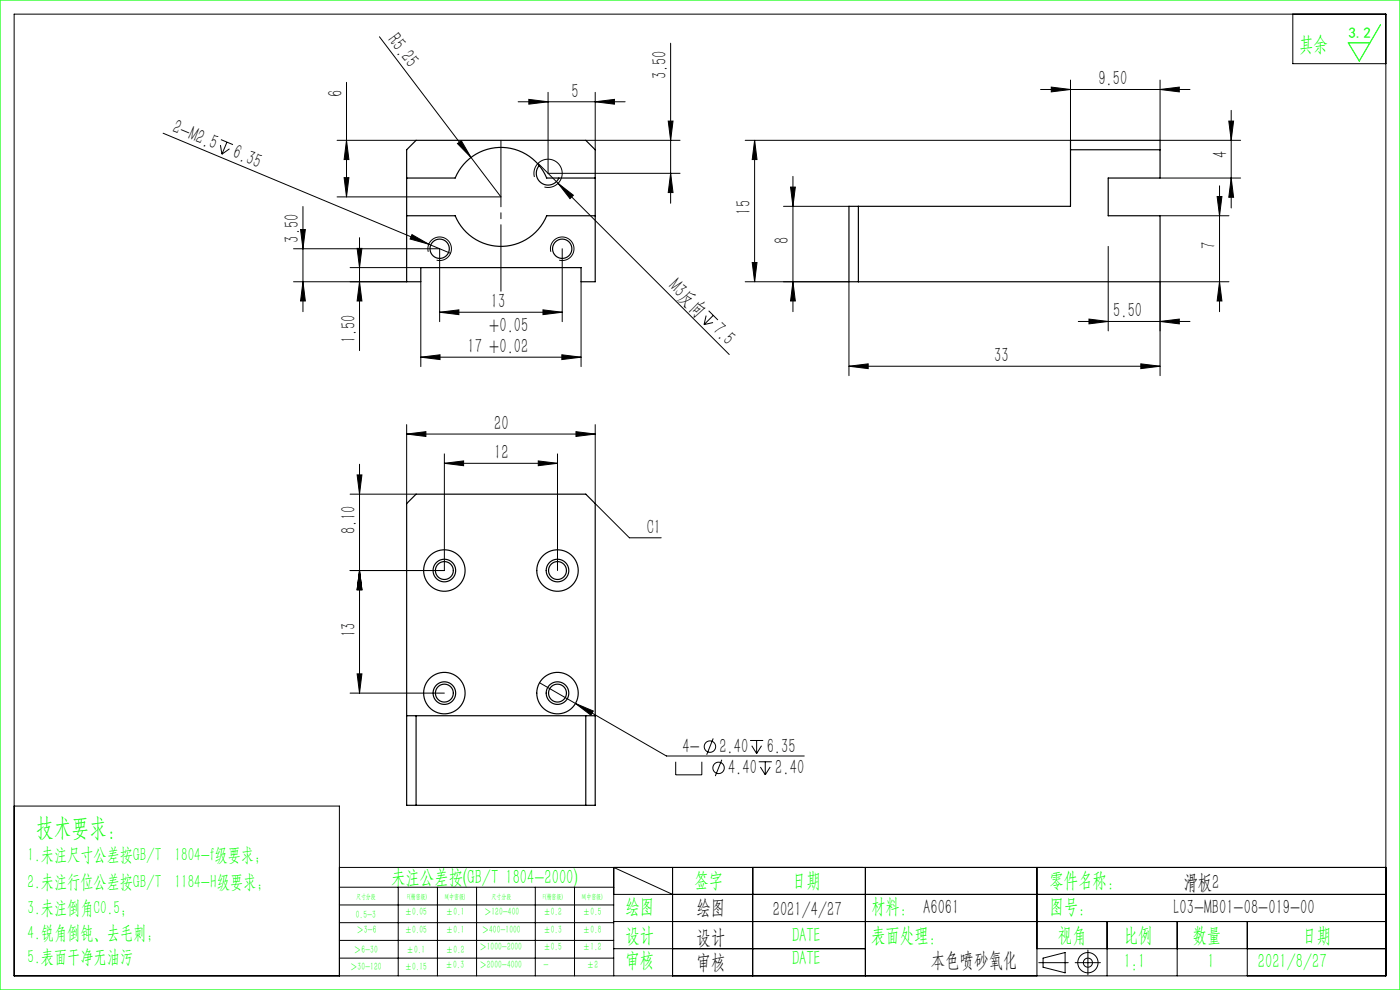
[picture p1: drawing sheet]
<svg xmlns="http://www.w3.org/2000/svg" width="297mm" height="210mm" viewBox="0 0 297 210" stroke-linecap="round" stroke-linejoin="round" font-family="sans-serif">
<g fill="none" stroke="#000" stroke-width=".21">
<path d="M3 3h291v204h-291zM73.5 17.5v24.3M80.5 7.8l19.4 25.6M116.3 19.6v17.2h28M126.3 19.6v12.2M142.3 9.2v33.9M220.7 19h31.7M223 18.5l4.1 .5-4.1 .5zM227.1 17v12.8h-69M246.1 19l4.1-.5v1zM246.1 17v12.8h17.1M274.3 3v10.5h19.7"/>
<path d="M34.6 28.3l61 25.4M46.8 30.8l.3 1.9M46.9 29.6l2.5 1.1M48.1 30.1l-1 2.6M48.7 31.6l-1.6 1.1M71.5 29.8h16.8M73 37.7h1l-.5 4.1zM73.5 29.8l.5 4h-1zM97.1 30.5l.8-.7 2 3.6zM99.9 33.4l6.4 8.4h-34.8M109.9 21.6h22.7M112.2 21.1l4.1 .5-4.1 .5z"/>
<path d="M113.4 37.5a3 3 0 0 1 2.6-3.7 3 3 0 0 1 3.3 3.2 3 3 0 0 1-3.8 2.7M114.1 34.6l4.3 4.3M118.4 38.9l3.2 2.5-.7 .7zM118.4 38.9l36.3 36.3M124.3 29.8h20M126.3 21.6l4-.5v1zM141.8 25.7h1l-.5 4.1zM142.3 36.8l.5 4h-1zM160.1 29.8v30M160.1 29.8l.5 4h-1zM167.7 39.7h1l-.5 4.1zM168.2 37.4v28.7"/>
<path d="M246.1 37.8h17.1M258.7 39.4v26.7M260.7 25.7h1l-.5 4.1zM261.2 37.8l.5 4h-1zM261.2 23.4v20.7M62.3 52.8h31v15.4M62.3 59.8h24M63.8 48.7h1l-.5 4.1zM64.3 59.8l.5 4h-1zM64.3 43.8v22.3M74.3 56.8h15M75.8 52.7h1l-.5 4.1z"/>
<path d="M76.3 59.8l.5 4h-1zM76.3 50.4v24M87.4 49.8l3.6 2-4-1.1zM89.3 59.8v18M90.9 53.4a2.5 2.5 0 0 1 2.2-3.1 2.5 2.5 0 0 1 2.7 2.7 2.5 2.5 0 0 1-3.2 2.2M116.9 53.4a2.5 2.5 0 0 1 2.2-3.1 2.5 2.5 0 0 1 2.7 2.7 2.5 2.5 0 0 1-3.2 2.2M119.3 52.8v15.4M123.3 59.8v18M158.1 59.8h22v19.9M159.6 55.7h1l-.5 4.1zM166.2 43.8h13.9M168.2 59.8l.5 4h-1z"/>
<path d="M235.1 52.3v17.9M246.1 45.8h14.6M258.2 41.7h1l-.5 4.1zM258.7 59.8l.5 4h-1zM260.7 59.8h-14.6v19.9M89.3 75.8l4-.5v1zM89.3 75.8h34M93.3 66.2l4-.5v1zM93.3 66.2h26M115.2 65.7l4.1 .5-4.1 .5zM119.2 75.3l4.1 .5-4.1 .5zM149.8 66.9l-.4 2"/>
<path d="M150.3 65.9l2 2M151.3 68.4l-1.9 .5M151.3 66.9l-1.9 2M180.1 77.7l4.1-.5v1zM180.1 77.7h66M228.7 68.2h23.7M231 67.7l4.1 .5-4.1 .5zM242 77.2l4.1 .5-4.1 .5zM246.1 68.2l4.1-.5v1zM76.3 98.5v48.5M86.3 92.1l4-.5v1zM86.3 90.1v16.7"/>
<path d="M86.3 92.1h40M94.3 98.3l4-.5v1zM94.3 96.3v24.7h-20M94.3 98.3h24M114.2 97.8l4.1 .5-4.1 .5zM118.3 96.3v24.7M122.2 91.6l4.1 .5-4.1 .5zM126.3 90.1v16.7l7.2 7.3h6.8M74.3 104.8h14M75.8 100.7h1l-.5 4.1zM76.3 121l.5 4.1h-1zM74.3 147h20"/>
<path d="M75.8 142.9h1l-.5 4.1zM114.5 144.8l26.9 15.6h29.2M122.1 149.2l3.8 1.6-.5 .9zM151.3 156.6l-1.4 3.5M159.1 157.1h2.8M159.5 158.2l1 1.6M160.5 157.1v2.7M161.6 158.2l-1.1 1.6M3 171h69v36M143.3 161.6v2.8h5.6v-2.8M153.1 161.2l-1.4 3.4M161 161.6h2.7"/>
<path d="M161.3 162.7l1 1.7M162.3 161.6v2.8M163.4 162.7l-1.1 1.7M72 184h222M72 188.2h58.2M72 192h58.2M72 195.7h58.2M72 199.5h58.2M84.5 188.2v18.8M92.8 188.2v18.8M101.1 188.2v18.8M113.6 188.2v18.8"/>
<path d="M121.9 188.2v18.8M130.2 189.7h163.8M130.2 195.5h163.8M142.7 189.7l-12.5-5.7v23M142.7 184v23M159.7 184v23M183.6 184v23M220 184v23M234.9 195.5v11.5M249.7 195.5v11.5M264.6 195.5v11.5M72 203.2h58.2"/>
<path d="M130.2 201.2h53.4M220 201.2h74M220.4 204.2h6.2M221.3 203.2l4.7-1.1v4.3l-4.7-1.2zM228.1 204.2h5.3M230.8 201.5v5.3"/>
<circle cx="150.6" cy="158.4" r="1.21"/>
<circle cx="152.4" cy="162.9" r="1.21"/>
<circle cx="230.8" cy="204.2" r="2.15"/>
<circle cx="230.8" cy="204.2" r=".96"/>
</g>
<path d="M106.3 61.8v-32" fill="none" stroke="#000" stroke-width=".21" stroke-dasharray="30.5 1.3 1.3 1.3" stroke-dashoffset="16.4"/>
<path d="M0 0h297v210h-297zM292.9 5.2l-4.5 7.7-2.4-3.8h4.6" fill="none" stroke="#0f0" stroke-width=".25"/>
<g fill="#000">
<path d="M97.1 30.5l.8-.7 2 3.6zM118.4 38.9l3.2 2.5-.7 .7zM87.4 49.8l3.6 2-4-1.1z"/>
<path d="M64.3 59.8l.5 4h-1zM63.8 48.7h1l-.5 4.1zM142.3 36.8l.5 4h-1zM141.8 25.7h1l-.5 4.1zM73 37.7h1l-.5 4.1zM73.5 29.8l.5 4h-1zM168.2 59.8l.5 4h-1zM167.7 39.7h1l-.5 4.1zM261.2 37.8l.5 4h-1zM260.7 25.7h1l-.5 4.1z"/>
<path d="M75.8 52.7h1l-.5 4.1zM76.3 59.8l.5 4h-1zM160.1 29.8l.5 4h-1zM159.6 55.7h1l-.5 4.1z"/>
<path d="M258.7 59.8l.5 4h-1zM258.2 41.7h1l-.5 4.1z"/>
<path d="M89.3 75.8l4-.5v1zM119.2 75.3l4.1 .5-4.1 .5zM112.2 21.1l4.1 .5-4.1 .5zM126.3 21.6l4-.5v1zM86.3 92.1l4-.5v1zM122.2 91.6l4.1 .5-4.1 .5zM122.1 149.2l3.3 2.5 .5-.9zM223 18.5l4.1 .5-4.1 .5zM246.1 19l4.1-.5v1zM231 67.7l4.1 .5-4.1 .5zM246.1 68.2l4.1-.5v1z"/>
<path d="M93.3 66.2l4-.5v1zM115.2 65.7l4.1 .5-4.1 .5z"/>
<path d="M242 77.2l4.1 .5-4.1 .5zM180.1 77.7l4.1-.5v1z"/>
<path d="M94.3 98.3l4-.5v1zM114.2 97.8l4.1 .5-4.1 .5z"/>
<path d="M76.3 121l.5 4.1h-1zM75.8 100.7h1l-.5 4.1zM75.8 142.9h1l-.5 4.1zM76.3 121l.5 4.1h-1z"/>
</g>
<g fill="none" stroke="#000" stroke-width=".25">
<path d="M86.3 37.8h10.3a10.5 10.5 0 0 1 9.7-6.5 10.5 10.5 0 0 1 9.7 6.5h10.3M86.3 31.8l2-2h36l2 2v28h-3v-3h-34v3h-3zM114.4 35.1a2.5 2.5 0 0 0 .5 3.8 2.5 2.5 0 0 0 3.7-1.1M227.1 31.8h19M86.3 45.8h10.3a10.5 10.5 0 0 0 9.7 6.5 10.5 10.5 0 0 0 9.7-6.5h10.3M180.1 43.8h47v-14h19v8h-11v8h11v14h-66zM182.1 43.8v16M86.3 106.8l2-2h36l2 2v64h-40zM86.3 151.8h40M88.3 151.8v19M124.3 151.8v19"/>
<circle cx="93.3" cy="52.8" r="2.05"/>
<circle cx="119.3" cy="52.8" r="2.05"/>
<circle cx="94.3" cy="121" r="4.4"/>
<circle cx="94.3" cy="121" r="1.9"/>
<circle cx="94.3" cy="121" r="2.4"/>
<circle cx="118.3" cy="121" r="1.9"/>
<circle cx="118.3" cy="121" r="4.4"/>
<circle cx="118.3" cy="121" r="2.4"/>
<circle cx="94.3" cy="147" r="4.4"/>
<circle cx="94.3" cy="147" r="2.4"/>
<circle cx="94.3" cy="147" r="1.9"/>
<circle cx="118.3" cy="147" r="1.9"/>
<circle cx="118.3" cy="147" r="2.4"/>
<circle cx="118.3" cy="147" r="4.4"/>
</g>
<text font-size="5.4" fill="#0f0" x="7.7" y="177.2">技术要求：</text>
<g font-size="4.4">
<text x="82.1" y="8.5" transform="rotate(53 82.1 8.5)">R5.25</text>
<text x="141.4" y="16.8" transform="rotate(-90 141.4 16.8)">3.50</text>
<text x="72.6" y="20.5" transform="rotate(-90 72.6 20.5)">6</text>
<text x="121.2" y="20.7">5</text>
<text x="233" y="18.1">9.50</text>
<text x="36.3" y="28" transform="rotate(23 36.3 28)">2-M2.5</text>
<text x="49.1" y="33.4" transform="rotate(23 49.1 33.4)">6.35</text>
<text x="260.3" y="33.5" transform="rotate(-90 260.3 33.5)">4</text>
<text x="159.2" y="45.5" transform="rotate(-90 159.2 45.5)">15</text>
<text x="63.4" y="51.5" transform="rotate(-90 63.4 51.5)">3.50</text>
<text x="167.3" y="51.8" transform="rotate(-90 167.3 51.8)">8</text>
<text x="257.8" y="52.7" transform="rotate(-90 257.8 52.7)">7</text>
<text x="104.1" y="65.4">13</text>
<text x="141.7" y="60.9" transform="rotate(45 141.7 60.9)">M3反向</text>
<text x="103.8" y="70.5">+0.05</text>
<text x="151" y="70.2" transform="rotate(45 151 70.2)">7.5</text>
<text x="236.2" y="67.3">5.50</text>
<text x="75.4" y="72.8" transform="rotate(-90 75.4 72.8)">1.50</text>
<text x="99.2" y="74.9">17 +0.02</text>
<text x="210.9" y="76.8">33</text>
<text x="104.8" y="91.2">20</text>
<text x="104.8" y="97.4">12</text>
<text x="75.4" y="113.3" transform="rotate(-90 75.4 113.3)">8.10</text>
<text x="137.2" y="113.2">C1</text>
<text x="75.4" y="135.1" transform="rotate(-90 75.4 135.1)">13</text>
<text x="144.8" y="159.7">4-</text>
<text x="152.6" y="159.7">2.40</text>
<text x="162.6" y="159.7">6.35</text>
<text x="154.4" y="164.2">4.40</text>
<text x="164.5" y="164.2">2.40</text>
<text x="251.1" y="188.6">滑板2</text>
<text x="147.8" y="194">绘图</text>
<text x="163.9" y="194.3">2021/4/27</text>
<text x="249" y="194">L03-MB01-08-019-00</text>
<text x="147.8" y="200.2">设计</text>
<text x="147.8" y="205.5">审核</text>
<text x="197.5" y="205">本色喷砂氧化</text>
</g>
<g font-size="4.4" fill="#0f0">
<text x="275.6" y="10.8">其余</text>
<text x="83" y="187.5">未注公差按(GB/T 1804-2000)</text>
<text x="147.3" y="188">签字</text>
<text x="168" y="188">日期</text>
<text x="222.6" y="188">零件名称：</text>
<text x="132.7" y="193.6">绘图</text>
<text x="184.8" y="193.6">材料： A6061</text>
<text x="222.6" y="193.6">图号：</text>
<text x="132.7" y="199.8">设计</text>
<text x="168" y="199.8">DATE</text>
<text x="184.8" y="199.8">表面处理：</text>
<text x="224.4" y="199.8">视角</text>
<text x="238.4" y="199.8">比例</text>
<text x="253" y="199.8">数量</text>
<text x="276.3" y="199.8">日期</text>
<text x="132.7" y="205.1">审核</text>
<text x="168" y="204.6">DATE</text>
<text x="238.4" y="205.3">1:1</text>
<text x="256.2" y="205.3">1</text>
<text x="266.9" y="205.3">2021/8/27</text>
</g>
<g font-size="4" fill="#0f0">
<text x="5.9" y="182.6">1.未注尺寸公差按GB/T 1804-f级要求；</text>
<text x="5.9" y="188.4">2.未注行位公差按GB/T 1184-H级要求；</text>
<text x="5.9" y="193.9">3.未注倒角C0.5；</text>
<text x="5.9" y="199.2">4.锐角倒钝、去毛刺；</text>
<text x="5.9" y="204.2">5.表面干净无油污</text>
</g>
<text font-size="3.2" fill="#0f0" x="286.1" y="8">3.2</text>
<g font-size="2.3" fill="#0f0">
<text x="75.5" y="194.7">0.5-3</text>
<text x="75.6" y="198">＞3-6</text>
<text x="85.9" y="194.2">±0.05</text>
<text x="85.9" y="198">±0.05</text>
<text x="94.6" y="194.2">±0.1</text>
<text x="94.6" y="198">±0.1</text>
<text x="102.2" y="198">＞400-1000</text>
<text x="102.7" y="194.2">＞120-400</text>
<text x="115.3" y="194.2">±0.2</text>
<text x="115.3" y="198">±0.3</text>
<text x="123.7" y="194.2">±0.5</text>
<text x="123.7" y="198">±0.8</text>
<text x="75.1" y="202.2">＞6-30</text>
<text x="86.3" y="202.2">±0.1</text>
<text x="94.6" y="202.2">±0.2</text>
<text x="101.7" y="201.6">＞1000-2000</text>
<text x="115.3" y="201.6">±0.5</text>
<text x="123.7" y="201.6">±1.2</text>
<text x="74.3" y="205.8">＞30-120</text>
<text x="85.9" y="205.8">±0.15</text>
<text x="94.5" y="205.4">±0.3</text>
<text x="101.7" y="205.4">＞2000-4000</text>
<text x="115.3" y="205.4">-</text>
<text x="124.5" y="205.4">±2</text>
</g>
<g font-size="1.5" fill="#0f0">
<text x="75.5" y="190.6">尺寸分段</text>
<text x="86.4" y="190.6">F(精密级)</text>
<text x="94.4" y="190.6">M(中密级)</text>
<text x="104.3" y="190.6">尺寸分段</text>
<text x="115.2" y="190.6">F(精密级)</text>
<text x="123.5" y="190.6">M(中密级)</text>
</g>
</svg>
